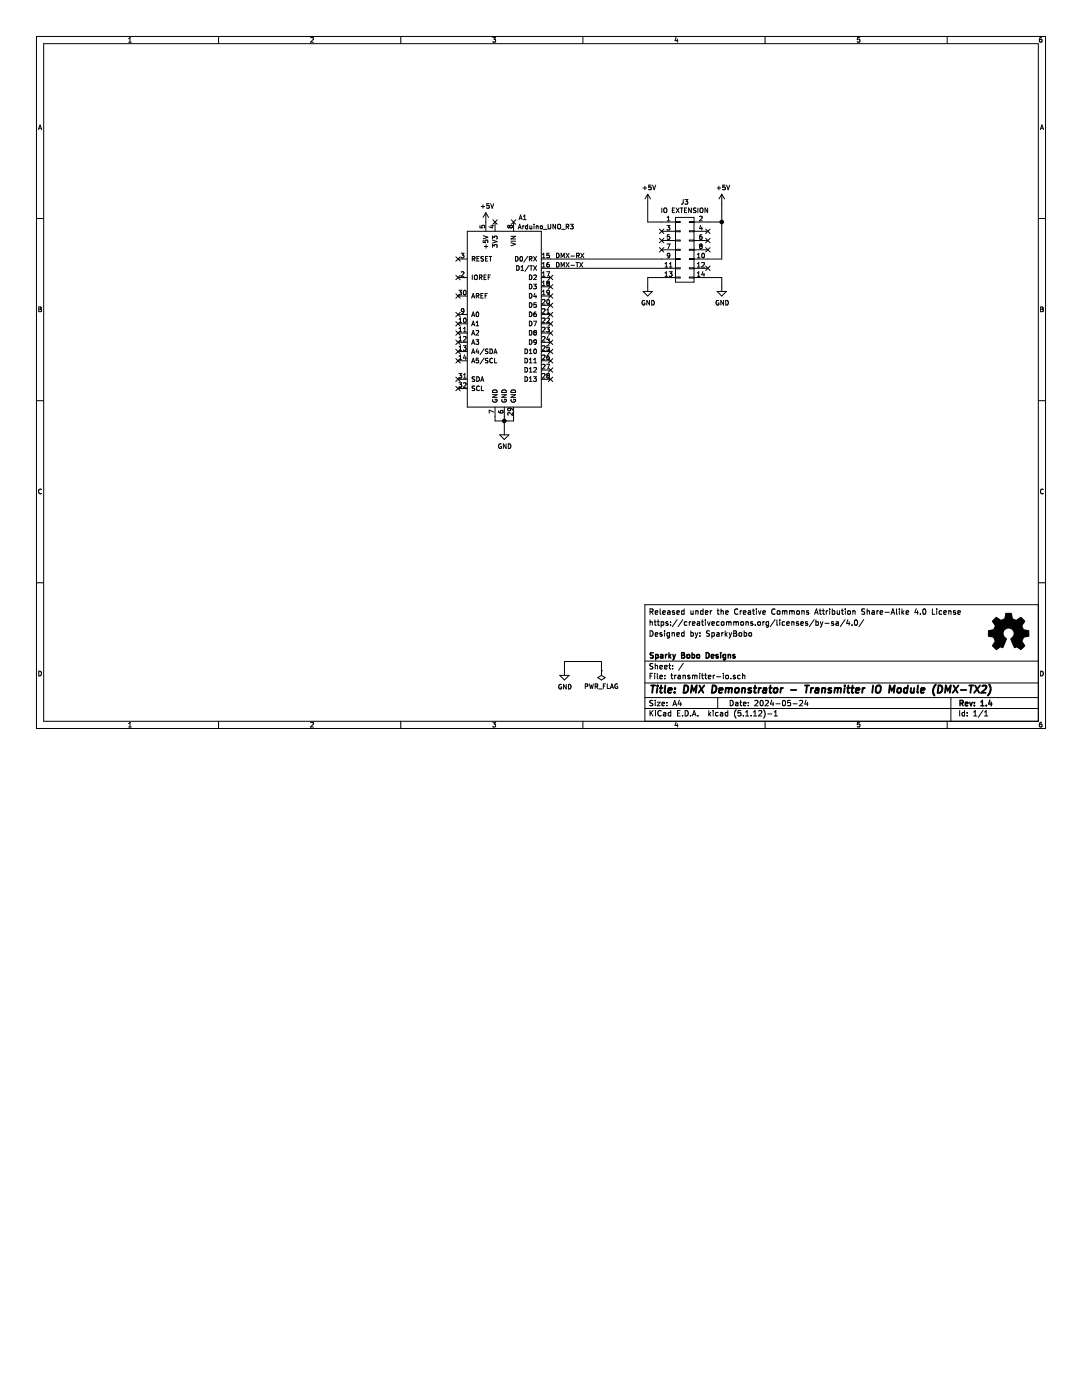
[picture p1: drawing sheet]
EESchema Schematic File Version 4
EELAYER 30 0
EELAYER END
$Descr A4 11693 8268
encoding utf-8
Sheet 1 1
Title "DMX Demonstrator - Transmitter IO Module (DMX-TX2)"
Date "2024-05-24"
Rev "1.4"
Comp "Sparky Bobo Designs"
Comment1 ""
Comment2 "Designed by: SparkyBobo"
Comment3 "https://creativecommons.org/licenses/by-sa/4.0/ "
Comment4 "Released under the Creative Commons Attribution Share-Alike 4.0 License"
$EndDescr
$Comp
L DMXDemonstrator:Arduino_UNO_R3-MCU_Module A1
U 1 1
P 5450 3400
F 0 "A1" H 5250 4450 50  0000 C CNN
F 1 "Arduino_UNO_R3" H 5000 4350 50  0000 C CNN
F 2 "footprints:ARDUINO_R3_NO_HOLES" H 5600 2350 50  0001 L CNN
F 3 "https://www.arduino.cc/en/Main/arduinoBoardUno" H 5250 4450 50  0001 C CNN
F 4 "H_ARDUINO" H 5450 3400 50  0001 C CNN "PartId"
	1    5450 3400
	-1   0    0    -1  
$EndComp
$Comp
L power:+5V #PWR0101
U 1 1
P 5250 2400
F 0 "#PWR0101" H 5250 2250 50  0001 C CNN
F 1 "+5V" H 5265 2573 50  0000 C CNN
F 2 "" H 5250 2400 50  0001 C CNN
F 3 "" H 5250 2400 50  0001 C CNN
	1    5250 2400
	1    0    0    -1  
$EndComp
$Comp
L power:GND #PWR0102
U 1 1
P 5450 4650
F 0 "#PWR0102" H 5450 4400 50  0001 C CNN
F 1 "GND" H 5455 4477 50  0000 C CNN
F 2 "" H 5450 4650 50  0001 C CNN
F 3 "" H 5450 4650 50  0001 C CNN
	1    5450 4650
	1    0    0    -1  
$EndComp
Wire Wire Line
	5350 4500 5350 4550
Wire Wire Line
	5350 4550 5450 4550
Wire Wire Line
	5550 4550 5550 4500
Wire Wire Line
	5450 4500 5450 4550
Connection ~ 5450 4550
Wire Wire Line
	5450 4550 5550 4550
Wire Wire Line
	5450 4650 5450 4550
NoConn ~ 4950 4100
NoConn ~ 4950 4200
NoConn ~ 4950 2800
NoConn ~ 5350 2400
NoConn ~ 5550 2400
NoConn ~ 4950 3000
NoConn ~ 4950 3200
$Comp
L Graphic:Logo_Open_Hardware_Small #LOGO1
U 1 1
P 10900 6850
F 0 "#LOGO1" H 10900 7125 50  0001 C CNN
F 1 "Logo_Open_Hardware_Small" H 10900 6625 50  0001 C CNN
F 2 "" H 10900 6850 50  0001 C CNN
F 3 "~" H 10900 6850 50  0001 C CNN
	1    10900 6850
	1    0    0    -1  
$EndComp
NoConn ~ 5950 3200
NoConn ~ 5950 3500
$Comp
L Connector_Generic:Conn_02x07_Odd_Even J3
U 1 1
P 7350 2700
F 0 "J3" H 7400 3217 50  0000 C CNN
F 1 "IO EXTENSION" H 7400 3126 50  0000 C CNN
F 2 "Connector_IDC:IDC-Header_2x07_P2.54mm_Horizontal" H 7350 2700 50  0001 C CNN
F 3 "~" H 7350 2700 50  0001 C CNN
F 4 "H_IO_RA" H 7350 2700 50  0001 C CNN "PartId"
	1    7350 2700
	1    0    0    -1  
$EndComp
Wire Wire Line
	5950 2800 7150 2800
Wire Wire Line
	5950 2900 7150 2900
$Comp
L power:GND #PWR0118
U 1 1
P 7000 3100
F 0 "#PWR0118" H 7000 2850 50  0001 C CNN
F 1 "GND" H 7005 2927 50  0000 C CNN
F 2 "" H 7000 3100 50  0001 C CNN
F 3 "" H 7000 3100 50  0001 C CNN
	1    7000 3100
	1    0    0    -1  
$EndComp
$Comp
L power:GND #PWR0119
U 1 1
P 7800 3100
F 0 "#PWR0119" H 7800 2850 50  0001 C CNN
F 1 "GND" H 7805 2927 50  0000 C CNN
F 2 "" H 7800 3100 50  0001 C CNN
F 3 "" H 7800 3100 50  0001 C CNN
	1    7800 3100
	1    0    0    -1  
$EndComp
Wire Wire Line
	7150 3000 7000 3000
Wire Wire Line
	7000 3000 7000 3100
Wire Wire Line
	7650 3000 7800 3000
Wire Wire Line
	7800 3000 7800 3100
$Comp
L power:+5V #PWR0120
U 1 1
P 7800 2200
F 0 "#PWR0120" H 7800 2050 50  0001 C CNN
F 1 "+5V" H 7815 2373 50  0000 C CNN
F 2 "" H 7800 2200 50  0001 C CNN
F 3 "" H 7800 2200 50  0001 C CNN
	1    7800 2200
	1    0    0    -1  
$EndComp
$Comp
L power:+5V #PWR0121
U 1 1
P 7000 2200
F 0 "#PWR0121" H 7000 2050 50  0001 C CNN
F 1 "+5V" H 7015 2373 50  0000 C CNN
F 2 "" H 7000 2200 50  0001 C CNN
F 3 "" H 7000 2200 50  0001 C CNN
	1    7000 2200
	1    0    0    -1  
$EndComp
Wire Wire Line
	7800 2400 7800 2200
Wire Wire Line
	7150 2400 7000 2400
Wire Wire Line
	7000 2400 7000 2200
Connection ~ 7800 2400
Wire Wire Line
	7650 2400 7800 2400
NoConn ~ 7650 2500
NoConn ~ 7650 2600
NoConn ~ 7650 2700
NoConn ~ 7150 2500
NoConn ~ 7150 2600
NoConn ~ 7150 2700
Wire Wire Line
	7650 2800 7800 2800
Wire Wire Line
	7800 2800 7800 2400
NoConn ~ 7650 2900
Text Label 6000 2800 0    50   ~ 0
DMX-RX
Text Label 6000 2900 0    50   ~ 0
DMX-TX
NoConn ~ 4950 3900
NoConn ~ 4950 3800
NoConn ~ 4950 3700
NoConn ~ 4950 3600
NoConn ~ 4950 3500
NoConn ~ 4950 3400
NoConn ~ 5950 3000
NoConn ~ 5950 3100
NoConn ~ 5950 3300
NoConn ~ 5950 3400
NoConn ~ 5950 3600
NoConn ~ 5950 3700
NoConn ~ 5950 3800
NoConn ~ 5950 3900
NoConn ~ 5950 4000
NoConn ~ 5950 4100
Wire Wire Line
	6100 7150 6100 7250
Wire Wire Line
	6500 7150 6100 7150
Wire Wire Line
	6500 7250 6500 7150
$Comp
L power:GND #PWR0105
U 1 1
P 6100 7250
F 0 "#PWR0105" H 6100 7000 50  0001 C CNN
F 1 "GND" H 6105 7077 50  0000 C CNN
F 2 "" H 6100 7250 50  0001 C CNN
F 3 "" H 6100 7250 50  0001 C CNN
	1    6100 7250
	1    0    0    -1  
$EndComp
$Comp
L power:PWR_FLAG #FLG0101
U 1 1
P 6500 7250
F 0 "#FLG0101" H 6500 7325 50  0001 C CNN
F 1 "PWR_FLAG" H 6500 7423 50  0000 C CNN
F 2 "" H 6500 7250 50  0001 C CNN
F 3 "~" H 6500 7250 50  0001 C CNN
	1    6500 7250
	-1   0    0    1   
$EndComp
$EndSCHEMATC
